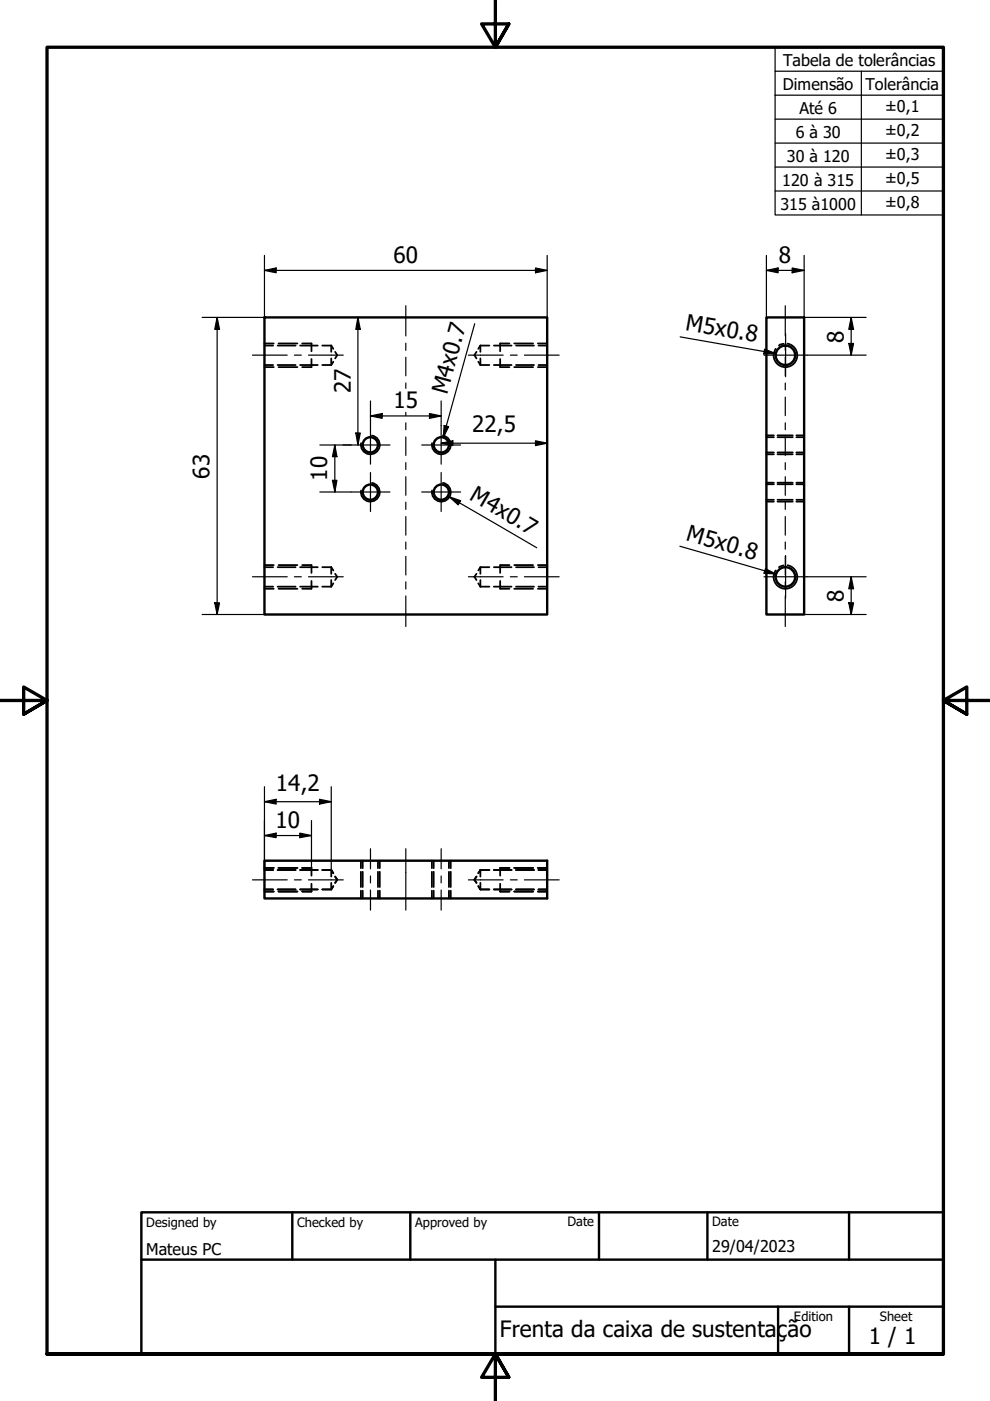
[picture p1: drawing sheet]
<svg xmlns="http://www.w3.org/2000/svg" width="210mm" height="297mm" viewBox="0 0 210 297" stroke-linecap="round" stroke-linejoin="round" font-family="sans-serif">
<!-- layer: Hidden (ISO) -->
<g fill="none" stroke="#000" stroke-width=".38">
<path d="M56.1 77.4h1.8M56.1 73.3h1.8M56.1 77.8h1.9M56.1 72.8h1.9M58.9 77.4h3.8M58.9 73.3h3.8M59.1 77.8h4M59.1 72.8h4M63.6 77.4h3.8M63.6 73.3h3.8M64.1 72.8h1.9v1.7M66 76.1v1.7h-1.9"/>
<path d="M68.3 77.4h1.9M68.3 73.3h1.9M70.2 73.3v1.3M70.2 76v1.4M70.2 73.3l.5 .7M70.7 76.7l-.5 .7M71.1 74.6l.4 .7-.4 .7M101 74.6l-.4 .7 .4 .7M101.4 76.7l.5 .7M101.9 77.4h1.9M101.9 73.3h1.9M101.9 73.3v1.3"/>
<path d="M101.9 76v1.4M101.9 73.3l-.5 .7M104.7 77.4h3.8M104.7 73.3h3.8M106 76.1v1.7h2M108 72.8h-2v1.7M109 77.8h4M109 72.8h4M109.4 77.4h3.8M109.4 73.3h3.8M114 77.8h2M114 72.8h2"/>
<path d="M114.2 77.4h1.8M114.2 73.3h1.8M164.5 74l-.4 .9M166.1 72.9l-.7 .2-.2 .2M162.5 92.7h1.6M162.5 95.9h1.6M162.5 92.3h1.6M162.5 96.3h1.6M164.8 92.7h3.3M164.8 95.9h3.3M164.8 92.3h3.3M164.8 96.3h3.3"/>
<path d="M168.8 92.7h1.7M168.8 95.9h1.7M168.8 92.3h1.7M168.8 96.3h1.7M56.1 119.8h1.9M59.1 119.8h4M64.1 119.8h1.9v1.7M108 119.8h-2v1.7M109 119.8h4M114 119.8h2M162.5 102.7h1.6M162.5 106h1.6"/>
<path d="M162.5 102.3h1.6M162.5 106.3h1.6M164.8 102.7h3.3M164.8 106h3.3M164.8 102.3h3.3M164.8 106.3h3.3M166.1 119.9l-.9 .4M168.8 102.7h1.7M168.8 106h1.7M168.8 102.3h1.7M168.8 106.3h1.7M56.1 124.4h1.8"/>
<path d="M56.1 120.3h1.8M56.1 124.8h1.9M58.9 124.4h3.8M58.9 120.3h3.8M59.1 124.8h4M63.6 124.4h3.8M63.6 120.3h3.8M66 123.2v1.6h-1.9M68.3 124.4h1.9M68.3 120.3h1.9M70.2 120.3v1.4M70.2 123v1.4"/>
<path d="M70.2 120.3l.5 .7M70.7 123.7l-.5 .7M71.1 121.7l.4 .6-.4 .7M101 121.7l-.4 .6 .4 .7M101.4 123.7l.5 .7M101.9 124.4h1.9M101.9 120.3h1.9M101.9 120.3v1.4M101.9 123v1.4M101.9 120.3l-.5 .7M104.7 124.4h3.8M104.7 120.3h3.8"/>
<path d="M106 123.2v1.6h2M109 124.8h4M109.4 124.4h3.8M109.4 120.3h3.8M114 124.8h2M114.2 124.4h1.8M114.2 120.3h1.8M164.5 121l-.4 .9M56.1 188.6h1.8M56.1 184.5h1.8M56.1 189h1.9M56.1 184h1.9"/>
<path d="M58.9 188.6h3.8M58.9 184.5h3.8M59.1 189h4M59.1 184h4M63.6 188.6h3.8M63.6 184.5h3.8M64.1 184h1.9v1.7M66 187.4v1.6h-1.9M68.3 188.6h1.9M68.3 184.5h1.9M70.2 184.5v1.4M70.2 187.2v1.4"/>
<path d="M70.2 184.5l.5 .7M70.7 187.9l-.5 .7M71.1 185.9l.4 .6-.4 .7 .4-.7zM76.5 182.5v1.6M76.5 184.8v3.3M76.5 188.8v1.7M76.9 182.5v1.6M76.9 184.8v3.3M76.9 188.8v1.7M80.1 182.5v1.6M80.1 184.8v3.3M80.1 188.8v1.7"/>
<path d="M80.5 182.5v1.6M80.5 184.8v3.3M80.5 188.8v1.7M91.6 182.5v1.6M91.6 184.8v3.3M91.6 188.8v1.7M91.9 182.5v1.6M91.9 184.8v3.3M91.9 188.8v1.7M95.2 182.5v1.6M95.2 184.8v3.3M95.2 188.8v1.7"/>
<path d="M95.6 182.5v1.6M95.6 184.8v3.3M95.6 188.8v1.7M101 185.9l-.4 .6 .4 .7-.4-.7zM101.4 187.9l.5 .7M101.9 184.5v1.4M101.9 187.2v1.4M101.9 188.6h1.9M101.9 184.5h1.9M101.9 184.5l-.5 .7M104.7 188.6h3.8M104.7 184.5h3.8"/>
<path d="M106 187.4v1.6h2M108 184h-2v1.7M109 189h4M109 184h4M109.4 188.6h3.8M109.4 184.5h3.8M114 189h2M114 184h2M114.2 188.6h1.8M114.2 184.5h1.8"/>
</g>
<!-- layer: Visible (ISO) -->
<g fill="none" stroke="#000" stroke-width=".51">
<path d="M56.1 67.3h59.9v63h-59.9zM162.5 67.3h8v63h-8zM56.1 182.5h59.9v8h-59.9z"/>
<circle cx="166.5" cy="75.3" r="2.06"/>
<circle cx="78.5" cy="94.3" r="1.62"/>
<circle cx="93.6" cy="94.3" r="1.62"/>
<circle cx="78.5" cy="104.3" r="1.62"/>
<circle cx="93.6" cy="104.3" r="1.62"/>
<circle cx="166.5" cy="122.3" r="2.06"/>
</g>
<!-- layer: Visible Narrow (ISO) -->
<path d="M167 72.9a2.51 2.51 0 0 1 2 2.9 2.51 2.51 0 0 1-2.9 2 2.51 2.51 0 0 1-2-2.9M78.9 92.3a2 2 0 0 1 1.6 2.4 2 2 0 0 1-2.3 1.6 2 2 0 0 1-1.7-2.3M93.9 92.3a2 2 0 0 1 1.6 2.4 2 2 0 0 1-2.3 1.6 2 2 0 0 1-1.6-2.3M78.9 102.4a2 2 0 0 1 1.6 2.3 2 2 0 0 1-2.3 1.6 2 2 0 0 1-1.7-2.3M93.9 102.4a2 2 0 0 1 1.6 2.3 2 2 0 0 1-2.3 1.6 2 2 0 0 1-1.6-2.3M167 119.8a2.51 2.51 0 0 1 2 3 2.51 2.51 0 0 1-2.9 2 2.51 2.51 0 0 1-2-2.9" fill="none" stroke="#000" stroke-width=".38"/>
<!-- layer: Hidden (ISO) -->
<g fill="#000">
<circle cx="66" cy="184" r=".19"/>
<circle cx="70.2" cy="184.5" r=".19"/>
<circle cx="106" cy="184" r=".19"/>
</g>
<!-- layer: Border (ISO) -->
<path d="M105 0v10l-2.9-4.9h5.8l-2.9 4.9 2.9-4.9M0 148.5h10l-5-2.8v5.7l5-2.9-5 2.9M210 148.5h-10l5-2.8v5.7l-5-2.9 5 2.9M10 287.1v-277.1h190v277.1h-190h190M107.9 292l-2.9-4.9 2.9 4.9h-5.8l2.9-4.9v9.9" fill="none" stroke="#000" stroke-width=".7"/>
<!-- layer: Title (ISO) -->
<path d="M30 257h170v30.1h-170zM62 257v10.1M87 257v10.1M127 257v10.1M150 257v10.1M180 257v10.1M30 267.1h170M105 277h95M105 267.1v20M165 277v10.1M180 277v10.1" fill="none" stroke="#000" stroke-width=".51"/>
<!-- layer: Dimension (ISO) -->
<g fill="none" stroke="#000" stroke-width=".25">
<path d="M56.1 57.3l2.4-.5v1zM56.1 57.3h59.9M56.1 54.2v13.1h-13.2M113.5 56.8l2.5 .5-2.5 .5zM116 54.2v13.1M162.5 57.3l2.5-.5v1zM162.5 57.3h8M162.5 54.2v13.1M168 56.8l2.5 .5-2.5 .5zM170.5 54.2v13.1h13.1M46 67.3l.5 2.5h-1zM46 67.3v63"/>
<path d="M75.9 67.3l.5 2.5h-1zM75.9 67.3v27M171.1 75.3h12.5M180 72.8h1l-.5 2.5zM180.5 67.3l.5 2.5h-1zM180.5 67.3v8M67.8 94.3h6.6M71 94.3l.4 2.5h-.9zM71 94.3v10M75.4 91.8h1l-.5 2.5zM78.5 88.2l2.5-.5v1zM78.5 88.2h15"/>
<path d="M78.5 85v5.2M91.1 87.7l2.4 .5-2.4 .5zM93.5 94l2.5-.5v1zM93.5 85v5.2M93.5 94h22.5M113.5 93.5l2.5 .5-2.5 .5zM67.8 104.3h6.6M70.5 101.8h.9l-.4 2.5zM42.9 130.3h13.2M45.5 127.8h1l-.5 2.5zM170.5 130.3h13.1M171.1 122.3h12.5"/>
<path d="M180 127.8h1l-.5 2.5zM180.5 122.3l.5 2.5h-1zM180.5 122.3v8M56.1 170l2.4-.5v1zM56.1 177.2l2.4-.6v1zM56.1 166.8v17.7M56.1 170h14.1M56.1 177.2h9.9M63.6 176.6l2.4 .6-2.4 .4zM66 174v10M67.8 169.5l2.4 .5-2.4 .5zM70.2 166.8v17.7"/>
</g>
<g fill="#000">
<path d="M56.1 57.3l2.4-.5v1z" fill-rule="evenodd"/>
<path d="M113.5 56.8l2.5 .5-2.5 .5z" fill-rule="evenodd"/>
<path d="M162.5 57.3l2.5-.5v1z" fill-rule="evenodd"/>
<path d="M168 56.8l2.5 .5-2.5 .5z" fill-rule="evenodd"/>
<path d="M46 67.3l.5 2.5h-1z" fill-rule="evenodd"/>
<path d="M75.9 67.3l.5 2.5h-1z" fill-rule="evenodd"/>
<path d="M180 72.8h1l-.5 2.5z" fill-rule="evenodd"/>
<path d="M180.5 67.3l.5 2.5h-1z" fill-rule="evenodd"/>
<path d="M71 94.3l.4 2.5h-.9z" fill-rule="evenodd"/>
<path d="M75.4 91.8h1l-.5 2.5z" fill-rule="evenodd"/>
<path d="M78.5 88.2l2.5-.5v1z" fill-rule="evenodd"/>
<path d="M91.1 87.7l2.4 .5-2.4 .5z" fill-rule="evenodd"/>
<path d="M93.5 94l2.5-.5v1z" fill-rule="evenodd"/>
<path d="M113.5 93.5l2.5 .5-2.5 .5z" fill-rule="evenodd"/>
<path d="M70.5 101.8h.9l-.4 2.5z" fill-rule="evenodd"/>
<path d="M45.5 127.8h1l-.5 2.5z" fill-rule="evenodd"/>
<path d="M180 127.8h1l-.5 2.5z" fill-rule="evenodd"/>
<path d="M180.5 122.3l.5 2.5h-1z" fill-rule="evenodd"/>
<path d="M56.1 170l2.4-.5v1z" fill-rule="evenodd"/>
<path d="M56.1 177.2l2.4-.6v1z" fill-rule="evenodd"/>
<path d="M63.6 176.6l2.4 .6-2.4 .4z" fill-rule="evenodd"/>
<path d="M67.8 169.5l2.4 .5-2.4 .5z" fill-rule="evenodd"/>
</g>
<!-- layer: Centerline (ISO) -->
<g fill="none" stroke="#000" stroke-width=".25">
<path d="M53.5 75.3h7.4M62.4 75.3h1.5M65.4 75.3h7.4M86 64.8v6.4M86 72.8v1.5M86 75.7v4M99.3 75.3h7.4M108.2 75.3h1.5M111.2 75.3h7.4M166.5 64.8v6.4M166.5 72.8v1.5M166.5 75.7v4"/>
<path d="M86 81.2v1.1M86 87.4v.7M86 89.6v1.5M86 92.6v4M86 98.1v1.5M166.5 81.2v1.5M166.5 84.2v3.9M166.5 89.6v1.5M166.5 92.6v4M166.5 98.1v1.5M86 101.1v3.9M86 106.5v1.5"/>
<path d="M86 109.5v4M86 114.9v1.5M86 118v3.9M166.5 101.1v3.9M166.5 106.5v1.5M166.5 109.5v4M166.5 114.9v1.5M166.5 118v3.9M53.5 122.3h7.4M62.4 122.3h1.5M65.4 122.3h7.4M86 123.4v1.5"/>
<path d="M86 126.4v6.4M99.3 122.3h7.4M108.2 122.3h1.5M111.2 122.3h7.4M166.5 123.4v1.5M166.5 126.4v6.4M78.5 179.9v4.3M86 179.9v13.1M93.5 179.9v4.3M53.5 186.5h7.4M62.4 186.5h1.5M65.4 186.5h7.4"/>
<path d="M78.5 185.7v1.5M78.5 188.7v4.3M93.5 185.7v1.5M93.5 188.7v4.3M99.3 186.5h7.4M108.2 186.5h1.5M111.2 186.5h7.4"/>
</g>
<!-- layer: Symbol (ISO) -->
<g fill="none" stroke="#000" stroke-width=".25">
<path d="M164.3 15.1v-5.1h35.7v5.1M182.6 15.1v30.5M200 15.1h-35.7v5.1M200 15.1v30.5h-35.7v-25.4M164.3 20.2h35.7M164.3 25.3h35.7M164.3 30.3h35.7M164.3 35.4h35.7M164.3 40.5h35.7M100.6 68.6l-6.6 24.2M144.2 71.4l20.3 3.6M162.1 74l2.4 1h-2.6z"/>
<path d="M94.2 90.2l.9 .3-1.1 2.3zM95.2 105.3l2.5 .9-.5 .8zM95.2 105.3l18.6 10.8M144.1 115.8l20.4 5.9M162.3 120.6l2.2 1.1-2.5-.2z"/>
</g>
<g fill="#000">
<path d="M162.1 74l2.4 1h-2.6z" fill-rule="evenodd"/>
<path d="M94.2 90.2l.9 .3-1.1 2.3z" fill-rule="evenodd"/>
<path d="M95.2 105.3l2.5 .9-.5 .8z" fill-rule="evenodd"/>
<path d="M162.3 120.6l2.2 1.1-2.5-.2z" fill-rule="evenodd"/>
</g>
<!-- layer: Center Mark (ISO) -->
<path d="M162 75.3h9.1M166.6 70.7v9.2M74.4 94.3h8.3M78.5 90.2v8.2M89.4 94.3h8.3M93.5 90.2v8.2M74.4 104.3h8.3M78.5 100.2v8.2M89.4 104.3h8.3M93.5 100.2v8.2M166.6 117.8v9.1M162 122.3h9.1" fill="none" stroke="#000" stroke-width=".25"/>
<g font-size="4.8">
<text x="83.4" y="55.7">60</text>
<text x="165.2" y="55.7">8</text>
<text x="145.2" y="70" transform="rotate(10 145.2 70)">M5x0.8</text>
<text x="178.9" y="72.6" transform="rotate(-90 178.9 72.6)">8</text>
<text x="74.4" y="83.4" transform="rotate(-90 74.4 83.4)">27</text>
<text x="94.8" y="83.8" transform="rotate(-75 94.8 83.8)">M4x0.7</text>
<text x="83.4" y="86.6">15</text>
<text x="100.1" y="91.6">22,5</text>
<text x="44.4" y="101.5" transform="rotate(-90 44.4 101.5)">63</text>
<text x="69.3" y="102" transform="rotate(-90 69.3 102)">10</text>
<text x="99.3" y="105.8" transform="rotate(30 99.3 105.8)">M4x0.7</text>
<text x="145.3" y="114.5" transform="rotate(16 145.3 114.5)">M5x0.8</text>
<text x="178.9" y="127.6" transform="rotate(-90 178.9 127.6)">8</text>
<text x="58.5" y="167.6">14,2</text>
<text x="58.4" y="175.5">10</text>
<text x="106" y="283.4">Frenta da caixa de sustentação</text>
<text x="184.2" y="285">1 / 1</text>
</g>
<g font-size="3.4">
<text x="166.1" y="14">Tabela de tolerâncias</text>
<text x="166" y="19">Dimensão</text>
<text x="183.5" y="19">Tolerância</text>
<text x="187.6" y="23.7">±0,1</text>
<text x="168.7" y="29.2">6 à 30</text>
<text x="169.5" y="24.1">Até 6</text>
<text x="187.6" y="28.8">±0,2</text>
<text x="166.8" y="34.3">30 à 120</text>
<text x="187.6" y="33.9">±0,3</text>
<text x="165.9" y="39.4">120 à 315</text>
<text x="187.6" y="39">±0,5</text>
<text x="165.5" y="44.4">315 à1000</text>
<text x="187.6" y="44.1">±0,8</text>
<text x="31" y="266">Mateus PC</text>
<text x="151" y="265.5">29/04/2023</text>
</g>
<g font-size="2.7">
<text x="31" y="260.1">Designed by</text>
<text x="63" y="260.1">Checked by</text>
<text x="88" y="260.1">Approved by</text>
<text x="120.3" y="260">Date</text>
<text x="151" y="260">Date</text>
<text x="168.3" y="280.1">Edition</text>
<text x="186.6" y="280.1">Sheet</text>
</g>
</svg>
